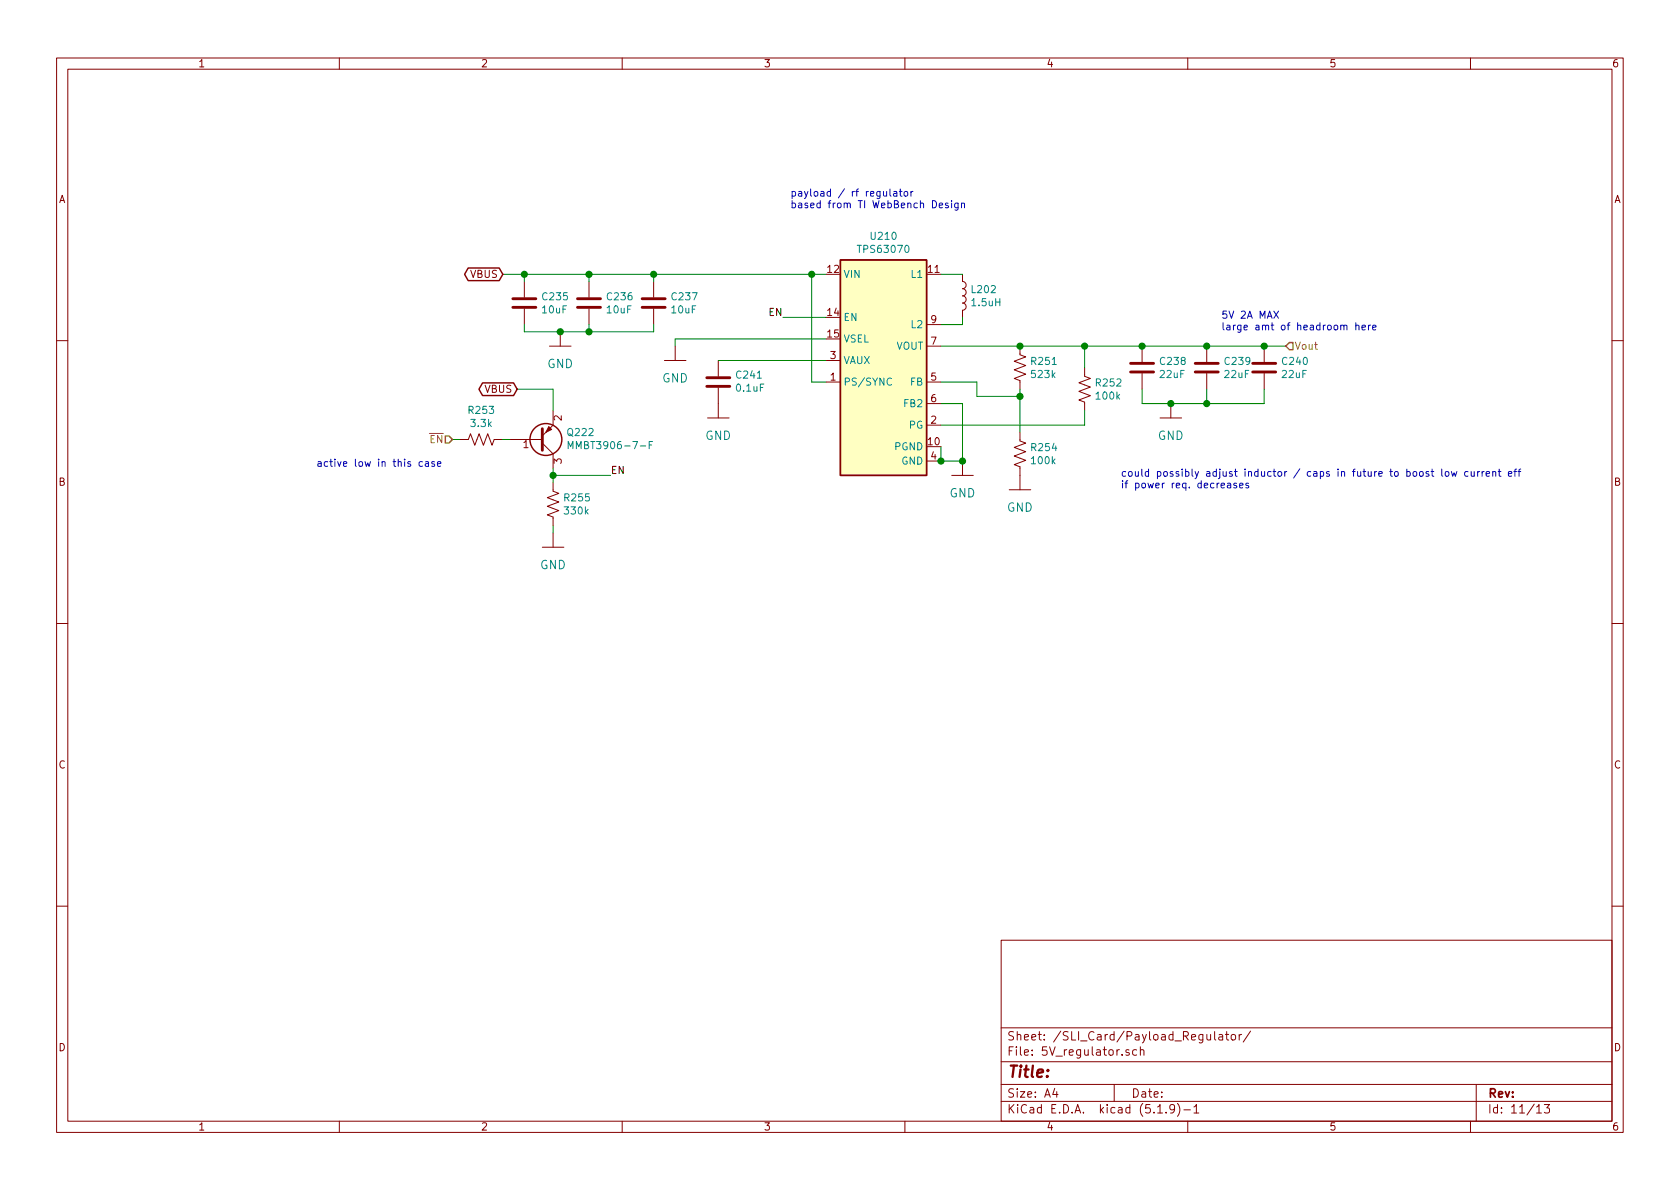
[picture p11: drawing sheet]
<svg xmlns="http://www.w3.org/2000/svg" width="297mm" height="210mm" viewBox="0 0 297 210" stroke-linecap="round" stroke-linejoin="round" font-family="sans-serif">
<g fill="none" stroke="#840000" stroke-width=".18">
<path d="M10 10.3h277v189.9h-277zM12 12.2h273v186.1h-273zM60 10.3v1.9M110 10.3v1.9M160 10.3v1.9M210 10.3v1.9M260 10.3v1.9M92.7 49.8v2.8M92.7 54.6v2.8M99.1 58.7v2.5M104.1 49.8v2.8M104.1 54.6v2.8"/>
<path d="M115.6 49.8v2.8M115.6 54.6v2.8M163.8 57.4h2.6M170.2 48.5v1.3a.63 .63 0 0 1 .6 .6 .63 .63 0 0 1-.6 .6 .63 .63 0 0 1 .6 .7 .63 .63 0 0 1-.6 .6 .63 .63 0 0 1 .6 .7 .63 .63 0 0 1-.6 .6 .63 .63 0 0 1 .6 .6 .63 .63 0 0 1-.6 .7v1.2M10 60.2h2M81.3 77.7h1.5l.4-1 .7 2 .8-2 .8 2 .7-2 .8 2 .4-1h1.5M90.2 77.7h5.7M95.9 78.4l1.9 1.9v2.5M97.2 61.2h3.8M97.8 72.6v2.6l-1.9 1.9M117.5 63.7h3.8M119.4 61.2v2.5"/>
<path d="M125.1 73.9h3.8M127 63.7v2.8M127 68.6v5.3M146 67.6h2.6M146 63.7h2.6M163.8 67.6h2.6M163.8 75.2h2.6M163.8 71.4h2.6M163.8 61.2h2.6M180.3 76.4v1.6l1.1 .4-2.1 .7 2.1 .8-2.1 .7 2.1 .8-2.1 .8 1 .3v4.1M180.3 61.2v1.5l1.1 .4-2.1 .8 2.1 .7-2.1 .8 2.1 .8-2.1 .7 1 .4v1.5M191.8 65v1.5l1 .4-2 .8 2 .7-2 .8 2 .8-2 .7 1 .4v1.5"/>
<path d="M201.9 61.2v2.8M201.9 66v2.8M205.1 73.9h3.8M207 71.4v2.5M213.4 61.2v2.8M213.4 66v2.8M223.5 61.2v2.8M223.5 66v2.8M285 60.2h2M95.9 96.8h3.8M97.8 85.3v1.6l1 .3-2 .8 2 .8-2 .7 2 .8-2 .8 1 .3v1.6M97.8 94.2v2.6"/>
<path d="M163.8 81.5h2.6M168.3 84.1h3.8M170.2 81.5v2.6M178.4 86.6h3.8M10 110.3h2M285 110.3h2M10 160.2h2M177 166.3h108v32h-108zM285 160.2h2M60 198.3v1.9M110 198.3v1.9M160 198.3v1.9"/>
<path d="M177 194.8h108M177 191.8h108M177 187.8h108M177 181.8h108M186.5 192.5l-.4 1h1M186.8 193v1M197 191.8v3M199.6 185.7l-.3-.1-.2 .2v.2l.5 .2v.3h-.5M201 185.7l-.4-.1-.3 .3v.6l.3 .1 .4-.1M201.6 185.7l.2-.1 .4 .1 .1 .9M201.6 185.1v1.5M204.7 196.8h.8"/>
<path d="M206.2 196.7v.1M207.7 196l-.1 .1a.48 .48 0 0 1-.6 .1l-.2-.2 .2-.6a.48 .48 0 0 1 .6 .1 1.27 1.27 0 0 1-.2 1.2l-.4 .1M208.2 195.1a1.71 1.71 0 0 1 0 2.3M209.3 196.3h1.2M210 198.3v1.9M211.1 195.8l.4-.5v1.5M211.1 196.8h.9M213.4 182.9v.8a.39 .39 0 0 0 .6 .1M214 182.9v1M214.8 182.4v1.3l.2 .2M215.5 183h.6l.1 .9M216.2 183.3l-.5 .1a.29 .29 0 0 0-.2 .2 .29 .29 0 0 0 .2 .3l.5-.1"/>
<path d="M216.7 182.9h.5M216.9 182.4v1.3l.3 .2M217.8 183.1l.2-.2 .4 .2v.7l-.2 .1-.4-.1zM219.1 182.9v1M219.5 182.9l-.4 .3M221.1 182.3l-1.3 2M260 198.3v1.9M261 191.8v6.5M271.7 195.8l.4-.5v1.5M271.7 196.8h.8M273 195.3h1l-.5 .6 .4 .1v.7l-.2 .1-.7-.1"/>
</g>
<path d="M148.6 46h15.2v38.1h-15.2z" fill="#ffffc2" stroke="#ffffc2" stroke-width=".18"/>
<g fill="none" stroke="#840000" stroke-width=".25">
<path d="M82.8 47.4h5.5l.6 1.1-.6 1.1h-5.5l-.7-1.1zM148.6 46h15.2v38.1h-15.2zM85.3 67.7h5.5l.6 1.1-.6 1.1h-5.5l-.6-1.1z"/>
<circle cx="96.5" cy="77.7" r="2.82"/>
</g>
<path d="M100.5 79.3v-1.2l.4 .9 .4-.9v1.2M114.8 78.7h.4M115.4 78.1h-.6v1.2M157.6 67a.6 .6 0 0 0-.8 .4 .6 .6 0 0 0 .6 .7l.2-.1" fill="none" stroke="#008484" stroke-width=".18"/>
<g fill="none" stroke="#840000" stroke-width=".51">
<path d="M90.7 54.4h4M90.7 52.8h4M102.1 54.4h4.1M102.1 52.8h4.1M113.5 54.4h4.1M113.5 52.8h4.1M95.9 75.8v3.8M125 66.8h4M125 68.3h4M199.9 65.8h4.1M199.9 64.3h4.1M211.3 65.8h4.1"/>
<path d="M211.3 64.3h4.1M221.5 65.8h4.1M221.5 64.3h4.1"/>
</g>
<path d="M97 75.4l.5 .5-1 .5z" fill="#840000" stroke="#840000" stroke-width=".18"/>
<g fill="none" stroke="#008400" stroke-width=".18">
<path d="M88.9 48.5h57.1M92.7 57.4v1.3h22.9v-1.3M92.7 48.5v1.3M104.1 48.5v1.3M104.1 57.4v1.3M115.6 48.5v1.3M138.4 56.1h7.6M143.5 48.5v19.1h2.5M146 59.9h-26.6v1.3M166.4 48.5h3.8M170.2 56.1v1.3h-3.8M80 77.7h1.3"/>
<path d="M88.9 77.7h1.3M91.4 68.8h6.4v3.8M127 63.7h19M166.4 61.2h60.9M166.4 71.4h3.8v10.1h-3.8v-2.5M166.4 67.6h6.3v2.5h7.6M180.3 68.8v7.6M191.8 61.2v3.8M191.8 72.6v2.6h-25.4M201.9 68.8v2.6h21.6v-2.6M213.4 68.8v2.6M97.8 84.1h10.1"/>
<path d="M97.8 82.8v2.5M97.8 93v1.2"/>
</g>
<path d="M78.7 77.1h.7l.6 .6-.6 .7h-.7zM227.3 61.2l.7-.6h.6v1.2h-.6z" fill="none" stroke="#848400" stroke-width=".25"/>
<g fill="none" stroke="#0000c2" stroke-width=".18">
<path d="M156.2 33.9l.1 .7 .3 .1 .2-.1M156.8 33.9v.8M157.4 33.4v1.1l.2 .2M158 33.9h.5l.1 .8M158.6 34.2h-.5l-.1 .2 .1 .3 .5-.1M159 33.9h.5M159.2 33.4v1.1l.3 .2M160 33.9h.3l.2 .2v.4l-.2 .2-.3-.1-.2-.1zM161.1 33.9v.8M161.4 33.9h-.2l-.1 .2M166.1 36.3l.6-.1-.1-.2-.4-.1-.1 .2v.6h.5M167.6 36l-.3-.1-.1 .2v.2l.4 .1v.3h-.4"/>
<path d="M168.2 35.5v.1M168.2 35.9v.8M169.4 35.9l-.1 1.2-.1 .1-.3-.1M169.4 36l-.4-.1-.2 .2 .1 .6h.5M170 36l.2-.1 .3 .1v.7M170 35.9v.8M225.2 55l.9 1.3M226.1 55l-.9 1.3M239.7 57.6l.2-.1 .3 .1 .1 .7M239.7 57.1v1.2M240.8 57.9l.6-.1v-.2l-.4-.1-.2 .2 .1 .6h.5M242 57.5v.8"/>
<path d="M242.3 57.5l-.3 .2M242.7 57.9l.6-.1-.1-.2-.3-.1-.2 .2v.6h.5M74.7 81.7l-.4-.1-.2 .3 .1 .5h.5M75.2 81.7h.5l.1 .8M75.8 81.9l-.4 .1-.2 .2v.2h.6M76.8 81.7l-.3-.1-.2 .2 .1 .2 .4 .1v.3h-.5M77.3 82l.7-.1-.1-.2-.4-.1-.2 .2 .1 .6h.5M217 85.5h.5l.1 .8M217.6 85.7l-.4 .1-.2 .2v.2h.6M218.6 85.5l-.3-.1-.2 .2 .1 .2 .4 .1v.3h-.5M219.2 85.8l.6-.1-.1-.2-.3-.1-.2 .2v.6h.5M220.8 85.5l-.4-.1-.1 .2v.2l.5 .1v.3h-.5"/>
<path d="M252.6 83.4h-.3l-.2 .2 .1 .1 .4 .2v.3h-.5M253 83.4h.5M253.2 83v1l.3 .2M254.9 83v1l.2 .2M255.6 83.4h.3l.3 .2-.1 .6h-.3l-.2-.1zM256.6 83.4l.2 .8 .3-.6 .2 .6 .3-.8M259.6 83.4h-.4l-.2 .2 .1 .6h.5M260.1 83.4l.1 .8h.3l.2-.1M260.7 83.4v.8M261.3 83.4v.8M261.6 83.4l-.3 .2M262.1 83.4v.8"/>
<path d="M262.4 83.4l-.3 .2M262.8 83.8l.6-.1-.1-.3h-.4l-.1 .2v.6h.5M263.9 83.5l.2-.1h.3l.1 .8M263.9 83.4v.8M264.9 83.4h.5M265.1 83v1l.3 .2M266.7 83.8l.6-.1v-.3h-.4l-.2 .2 .1 .6h.5M267.7 83.4h.4M268.1 83l-.3 .1v1.1M268.4 83.4h.5M268.9 83l-.3 .1v1.1"/>
</g>
<g fill="#008400" stroke="#008400" stroke-width=".25">
<circle cx="143.5" cy="48.5" r=".51"/>
<circle cx="97.8" cy="84.1" r=".51"/>
<circle cx="104.1" cy="58.7" r=".51"/>
<circle cx="104.1" cy="48.5" r=".51"/>
<circle cx="115.6" cy="48.5" r=".51"/>
<circle cx="213.4" cy="71.4" r=".51"/>
<circle cx="223.5" cy="61.2" r=".51"/>
<circle cx="213.4" cy="61.2" r=".51"/>
<circle cx="99.1" cy="58.7" r=".51"/>
<circle cx="207" cy="71.4" r=".51"/>
<circle cx="201.9" cy="61.2" r=".51"/>
<circle cx="191.8" cy="61.2" r=".51"/>
<circle cx="92.7" cy="48.5" r=".51"/>
<circle cx="180.3" cy="61.2" r=".51"/>
<circle cx="180.3" cy="70.1" r=".51"/>
<circle cx="166.4" cy="81.5" r=".51"/>
<circle cx="170.2" cy="81.5" r=".51"/>
</g>
<text font-size="2.8" fill="#840000" x="178" y="190.5">Title:</text>
<g font-size="2.1" fill="#008484">
<text x="96.7" y="65.1">GND</text>
<text x="117.1" y="67.6">GND</text>
<text x="124.7" y="77.8">GND</text>
<text x="204.7" y="77.8">GND</text>
<text x="167.9" y="88">GND</text>
<text x="178" y="90.5">GND</text>
<text x="95.5" y="100.7">GND</text>
</g>
<g font-size="2.1" fill="#840000">
<text x="178" y="184">Sheet: /SLI_Card/Payload_Regulator/</text>
<text x="178" y="186.7">File: 5V_regulator.sch</text>
<text x="178" y="196.9">KiCad E.D.A. kicad (5.1.9)-1</text>
<text x="178" y="194.1">Size: A4</text>
<text x="200" y="194.1">Date:</text>
<text x="263" y="194.1">Rev:</text>
<text x="263" y="196.9">Id: 11/13</text>
</g>
<g font-size="1.8" fill="#840000">
<text x="35" y="11.9">1</text>
<text x="85" y="11.9">2</text>
<text x="135" y="11.9">3</text>
<text x="185" y="11.9">4</text>
<text x="235" y="11.9">5</text>
<text x="285" y="11.9">6</text>
<text x="10.4" y="35.9">A</text>
<text x="285.4" y="35.9">A</text>
<text x="83.2" y="49.1">VBUS</text>
<text x="146.4" y="48.3">12</text>
<text x="164.1" y="48.3">11</text>
<text x="146.4" y="55.9">14</text>
<text x="146.4" y="59.7">15</text>
<text x="164.6" y="57.1">9</text>
<text x="146.8" y="63.5">3</text>
<text x="164.6" y="61">7</text>
<text x="85.8" y="69.5">VBUS</text>
<text x="146.8" y="67.3">1</text>
<text x="164.6" y="67.3">5</text>
<text x="164.6" y="71.1">6</text>
<text x="99.3" y="74.4" transform="rotate(-90 99.3 74.4)">2</text>
<text x="164.6" y="74.9">2</text>
<text x="92.5" y="79.2">1</text>
<text x="99.3" y="82" transform="rotate(-90 99.3 82)">3</text>
<text x="164.1" y="78.7">10</text>
<text x="164.6" y="81.3">4</text>
<text x="10.4" y="85.9">B</text>
<text x="285.4" y="85.9">B</text>
<text x="10.4" y="135.9">C</text>
<text x="285.4" y="135.9">C</text>
<text x="10.4" y="185.9">D</text>
<text x="285.4" y="185.9">D</text>
<text x="35" y="199.9">1</text>
<text x="85" y="199.9">2</text>
<text x="135" y="199.9">3</text>
<text x="185" y="199.9">4</text>
<text x="235" y="199.9">5</text>
<text x="285" y="199.9">6</text>
</g>
<g font-size="1.8" fill="#0000c2">
<text x="139.7" y="34.8">payload / rf regulator</text>
<text x="139.7" y="36.8">based from TI WebBench Design</text>
<text x="215.9" y="56.4">5V 2A MAX</text>
<text x="215.9" y="58.4">large amt of headroom here</text>
<text x="55.9" y="82.5">active low in this case</text>
<text x="198.1" y="84.3">could possibly adjust inductor / caps in future to boost low current eff</text>
<text x="198.1" y="86.4">if power req. decreases</text>
</g>
<g font-size="1.8" fill="#008484">
<text x="152" y="44.7">TPS63070</text>
<text x="154.1" y="42.4">U210</text>
<text x="96" y="53.1">C235</text>
<text x="107.5" y="53.1">C236</text>
<text x="118.9" y="53.1">C237</text>
<text x="149.1" y="49.1">VIN</text>
<text x="161.3" y="49.1">L1</text>
<text x="171.9" y="51.8">L202</text>
<text x="96" y="55.4">10uF</text>
<text x="107.4" y="55.4">10uF</text>
<text x="118.8" y="55.4">10uF</text>
<text x="149.1" y="56.8">EN</text>
<text x="161.3" y="58">L2</text>
<text x="171.9" y="54.1">1.5uH</text>
<text x="149.1" y="60.6">VSEL</text>
<text x="149.1" y="64.4">VAUX</text>
<text x="158.4" y="61.8">VOUT</text>
<text x="182.5" y="64.5">R251</text>
<text x="205.3" y="64.5">C238</text>
<text x="216.7" y="64.5">C239</text>
<text x="226.8" y="64.5">C240</text>
<text x="130.3" y="69.3">0.1uF</text>
<text x="130.3" y="66.9">C241</text>
<text x="149.1" y="68.2">PS/SYNC</text>
<text x="161" y="68.2">FB</text>
<text x="182.5" y="66.8">523k</text>
<text x="193.9" y="68.3">R252</text>
<text x="193.9" y="70.7">100k</text>
<text x="205.2" y="66.8">22uF</text>
<text x="216.6" y="66.8">22uF</text>
<text x="226.8" y="66.8">22uF</text>
<text x="83" y="73.2">R253</text>
<text x="83.4" y="75.5">3.3k</text>
<text x="100.5" y="77.1">Q222</text>
<text x="160" y="72">FB2</text>
<text x="160.8" y="75.8">PG</text>
<text x="101.7" y="79.4">MMBT3906-7-F</text>
<text x="158.2" y="79.6">PGND</text>
<text x="159.4" y="82.2">GND</text>
<text x="182.5" y="79.8">R254</text>
<text x="182.5" y="82.1">100k</text>
<text x="99.9" y="88.7">R255</text>
<text x="99.9" y="91">330k</text>
</g>
<g font-size="1.8">
<text x="136" y="55.9">EN</text>
<text x="107.9" y="83.8">EN</text>
</g>
<g font-size="1.8" fill="#848400">
<text x="228.9" y="61.8">Vout</text>
<text x="76" y="78.4">EN</text>
</g>
</svg>
